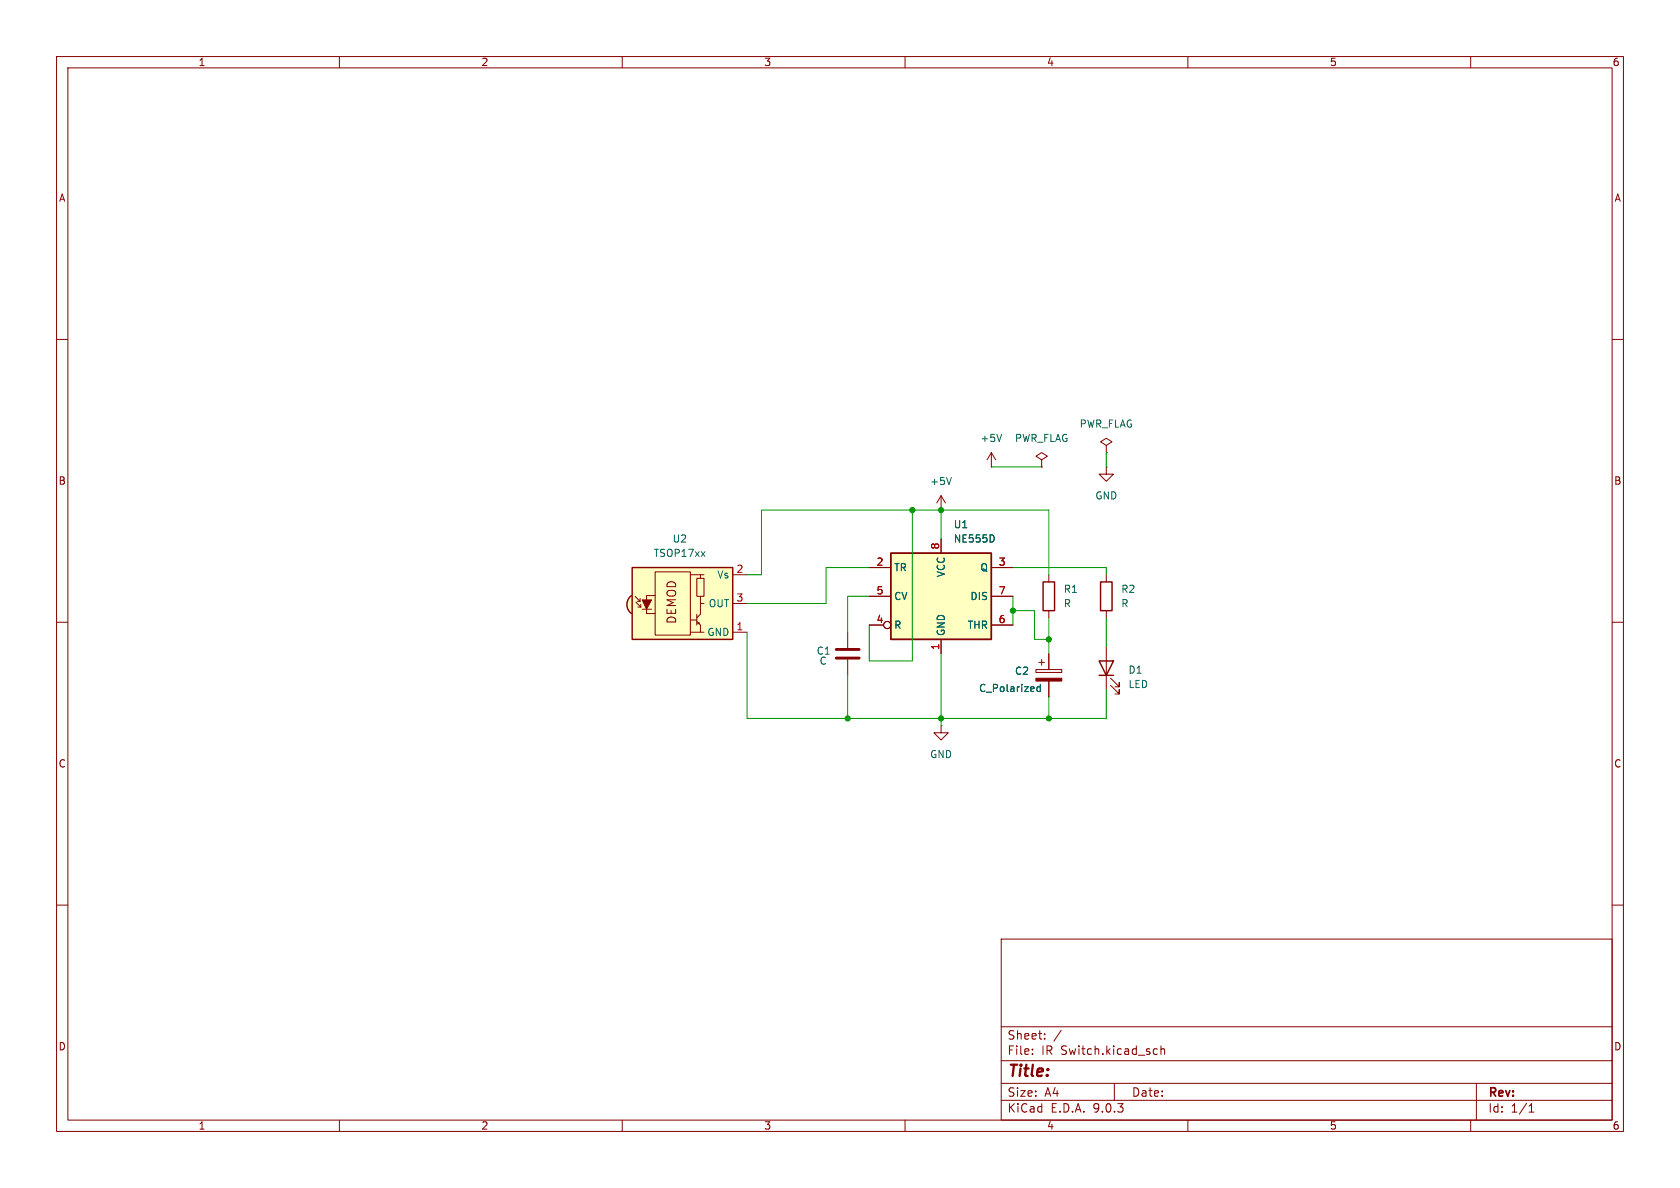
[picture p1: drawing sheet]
(kicad_sch
 (version 20250114)
 (generator "eeschema")
 (generator_version "9.0")
 (paper "A4")
 (lib_symbols
  (symbol "Device:C"
   (pin_numbers (hide yes))
   (pin_names
    (offset 0.254)) (exclude_from_sim no) (in_bom yes) (on_board yes)
   (property "Reference" "C" (at 0.635 2.54 0) (effects (font (size 1.27 1.27)) (justify left)))
   (property "Value" "C" (at 0.635 -2.54 0) (effects (font (size 1.27 1.27)) (justify left)))
   (property "Footprint" "" (at 0.9652 -3.81 0) (effects (font (size 1.27 1.27)) (hide yes)))
   (property "Datasheet" "~" (at 0 0 0) (effects (font (size 1.27 1.27)) (hide yes)))
   (property "Description" "Unpolarized capacitor" (at 0 0 0) (effects (font (size 1.27 1.27)) (hide yes)))
   (symbol "C_0_1"
    (polyline (pts (xy -2.032 0.762) (xy 2.032 0.762)) (stroke (width 0.508) (type default)) (fill (type none)))
    (polyline (pts (xy -2.032 -0.762) (xy 2.032 -0.762)) (stroke (width 0.508) (type default)) (fill (type none))))
   (symbol "C_1_1"
    (pin passive line (at 0 3.81 270) (length 2.794) (name "~" (effects (font (size 1.27 1.27)))) (number "1" (effects (font (size 1.27 1.27)))))
    (pin passive line (at 0 -3.81 90) (length 2.794) (name "~" (effects (font (size 1.27 1.27)))) (number "2" (effects (font (size 1.27 1.27))))))
   (embedded_fonts no))
  (symbol "Device:C_Polarized"
   (pin_numbers (hide yes))
   (pin_names
    (offset 0.254)) (exclude_from_sim no) (in_bom yes) (on_board yes)
   (property "Reference" "C" (at 0.635 2.54 0) (effects (font (size 1.27 1.27)) (justify left)))
   (property "Value" "C_Polarized" (at 0.635 -2.54 0) (effects (font (size 1.27 1.27)) (justify left)))
   (property "Footprint" "" (at 0.9652 -3.81 0) (effects (font (size 1.27 1.27)) (hide yes)))
   (property "Datasheet" "~" (at 0 0 0) (effects (font (size 1.27 1.27)) (hide yes)))
   (property "Description" "Polarized capacitor" (at 0 0 0) (effects (font (size 1.27 1.27)) (hide yes)))
   (symbol "C_Polarized_0_1"
    (rectangle (start -2.286 0.508) (end 2.286 1.016) (stroke (width 0) (type default)) (fill (type none)))
    (polyline (pts (xy -1.778 2.286) (xy -0.762 2.286)) (stroke (width 0) (type default)) (fill (type none)))
    (polyline (pts (xy -1.27 2.794) (xy -1.27 1.778)) (stroke (width 0) (type default)) (fill (type none)))
    (rectangle (start 2.286 -0.508) (end -2.286 -1.016) (stroke (width 0) (type default)) (fill (type outline))))
   (symbol "C_Polarized_1_1"
    (pin passive line (at 0 3.81 270) (length 2.794) (name "~" (effects (font (size 1.27 1.27)))) (number "1" (effects (font (size 1.27 1.27)))))
    (pin passive line (at 0 -3.81 90) (length 2.794) (name "~" (effects (font (size 1.27 1.27)))) (number "2" (effects (font (size 1.27 1.27))))))
   (embedded_fonts no))
  (symbol "Device:LED"
   (pin_numbers (hide yes))
   (pin_names
    (offset 1.016) (hide yes)) (exclude_from_sim no) (in_bom yes) (on_board yes)
   (property "Reference" "D" (at 0 2.54 0) (effects (font (size 1.27 1.27))))
   (property "Value" "LED" (at 0 -2.54 0) (effects (font (size 1.27 1.27))))
   (property "Footprint" "" (at 0 0 0) (effects (font (size 1.27 1.27)) (hide yes)))
   (property "Datasheet" "~" (at 0 0 0) (effects (font (size 1.27 1.27)) (hide yes)))
   (property "Description" "Light emitting diode" (at 0 0 0) (effects (font (size 1.27 1.27)) (hide yes)))
   (property "Sim.Pins" "1=K 2=A" (at 0 0 0) (effects (font (size 1.27 1.27)) (hide yes)))
   (symbol "LED_0_1"
    (polyline (pts (xy -3.048 -0.762) (xy -4.572 -2.286) (xy -3.81 -2.286) (xy -4.572 -2.286) (xy -4.572 -1.524)) (stroke (width 0) (type default)) (fill (type none)))
    (polyline (pts (xy -1.778 -0.762) (xy -3.302 -2.286) (xy -2.54 -2.286) (xy -3.302 -2.286) (xy -3.302 -1.524)) (stroke (width 0) (type default)) (fill (type none)))
    (polyline (pts (xy -1.27 0) (xy 1.27 0)) (stroke (width 0) (type default)) (fill (type none)))
    (polyline (pts (xy -1.27 -1.27) (xy -1.27 1.27)) (stroke (width 0.254) (type default)) (fill (type none)))
    (polyline (pts (xy 1.27 -1.27) (xy 1.27 1.27) (xy -1.27 0) (xy 1.27 -1.27)) (stroke (width 0.254) (type default)) (fill (type none))))
   (symbol "LED_1_1"
    (pin passive line (at -3.81 0 0) (length 2.54) (name "K" (effects (font (size 1.27 1.27)))) (number "1" (effects (font (size 1.27 1.27)))))
    (pin passive line (at 3.81 0 180) (length 2.54) (name "A" (effects (font (size 1.27 1.27)))) (number "2" (effects (font (size 1.27 1.27))))))
   (embedded_fonts no))
  (symbol "Device:R"
   (pin_numbers (hide yes))
   (pin_names
    (offset 0)) (exclude_from_sim no) (in_bom yes) (on_board yes)
   (property "Reference" "R" (at 2.032 0 90) (effects (font (size 1.27 1.27))))
   (property "Value" "R" (at 0 0 90) (effects (font (size 1.27 1.27))))
   (property "Footprint" "" (at -1.778 0 90) (effects (font (size 1.27 1.27)) (hide yes)))
   (property "Datasheet" "~" (at 0 0 0) (effects (font (size 1.27 1.27)) (hide yes)))
   (property "Description" "Resistor" (at 0 0 0) (effects (font (size 1.27 1.27)) (hide yes)))
   (symbol "R_0_1"
    (rectangle (start -1.016 -2.54) (end 1.016 2.54) (stroke (width 0.254) (type default)) (fill (type none))))
   (symbol "R_1_1"
    (pin passive line (at 0 3.81 270) (length 1.27) (name "~" (effects (font (size 1.27 1.27)))) (number "1" (effects (font (size 1.27 1.27)))))
    (pin passive line (at 0 -3.81 90) (length 1.27) (name "~" (effects (font (size 1.27 1.27)))) (number "2" (effects (font (size 1.27 1.27))))))
   (embedded_fonts no))
  (symbol "Interface_Optical:TSOP17xx" (exclude_from_sim no) (in_bom yes) (on_board yes)
   (property "Reference" "U" (at -10.16 7.62 0) (effects (font (size 1.27 1.27)) (justify left)))
   (property "Value" "TSOP17xx" (at -10.16 -7.62 0) (effects (font (size 1.27 1.27)) (justify left)))
   (property "Footprint" "OptoDevice:Vishay_CAST-3Pin" (at -1.27 -9.525 0) (effects (font (size 1.27 1.27)) (hide yes)))
   (property "Datasheet" "http://www.micropik.com/PDF/tsop17xx.pdf" (at 16.51 7.62 0) (effects (font (size 1.27 1.27)) (hide yes)))
   (property "Description" "Photo Modules for PCM Remote Control Systems" (at 0 0 0) (effects (font (size 1.27 1.27)) (hide yes)))
   (symbol "TSOP17xx_0_0"
    (arc (start -10.287 -1.778) (mid -11.0899 -0.1905) (end -10.287 1.397) (stroke (width 0.254) (type default)) (fill (type background)))
    (polyline (pts (xy 1.905 5.08) (xy 0.127 5.08)) (stroke (width 0) (type default)) (fill (type none)))
    (polyline (pts (xy 1.905 -5.08) (xy 0.127 -5.08)) (stroke (width 0) (type default)) (fill (type none)))
    (text "DEMOD" (at -3.175 0.254 900) (effects (font (size 1.524 1.524)))))
   (symbol "TSOP17xx_0_1"
    (polyline (pts (xy -8.763 0.381) (xy -9.652 1.27)) (stroke (width 0) (type default)) (fill (type none)))
    (polyline (pts (xy -8.763 0.381) (xy -9.271 0.381)) (stroke (width 0) (type default)) (fill (type none)))
    (polyline (pts (xy -8.763 0.381) (xy -8.763 0.889)) (stroke (width 0) (type default)) (fill (type none)))
    (polyline (pts (xy -8.636 -0.635) (xy -9.525 0.254)) (stroke (width 0) (type default)) (fill (type none)))
    (polyline (pts (xy -8.636 -0.635) (xy -9.144 -0.635)) (stroke (width 0) (type default)) (fill (type none)))
    (polyline (pts (xy -8.636 -0.635) (xy -8.636 -0.127)) (stroke (width 0) (type default)) (fill (type none)))
    (polyline (pts (xy -8.382 0.635) (xy -6.731 0.635) (xy -7.62 -1.016) (xy -8.382 0.635)) (stroke (width 0) (type default)) (fill (type outline)))
    (polyline (pts (xy -8.382 -1.016) (xy -6.731 -1.016)) (stroke (width 0) (type default)) (fill (type none)))
    (rectangle (start -6.096 5.588) (end 0.127 -5.588) (stroke (width 0) (type default)) (fill (type none)))
    (polyline (pts (xy -6.096 1.397) (xy -7.62 1.397) (xy -7.62 -1.778) (xy -6.096 -1.778)) (stroke (width 0) (type default)) (fill (type none)))
    (polyline (pts (xy 1.27 -1.905) (xy 1.27 -3.81)) (stroke (width 0) (type default)) (fill (type none)))
    (polyline (pts (xy 1.27 -2.54) (xy 1.905 -1.905) (xy 1.905 0) (xy 2.54 0)) (stroke (width 0) (type default)) (fill (type none)))
    (polyline (pts (xy 1.27 -2.921) (xy 0.127 -2.921)) (stroke (width 0) (type default)) (fill (type none)))
    (polyline (pts (xy 1.27 -3.175) (xy 1.905 -3.81) (xy 1.905 -5.08) (xy 2.54 -5.08)) (stroke (width 0) (type default)) (fill (type none)))
    (polyline (pts (xy 1.397 -3.556) (xy 1.524 -3.556)) (stroke (width 0) (type default)) (fill (type none)))
    (polyline (pts (xy 1.651 -3.556) (xy 1.524 -3.556)) (stroke (width 0) (type default)) (fill (type none)))
    (polyline (pts (xy 1.651 -3.556) (xy 1.651 -3.302)) (stroke (width 0) (type default)) (fill (type none)))
    (polyline (pts (xy 1.905 4.445) (xy 1.905 5.08) (xy 2.54 5.08)) (stroke (width 0) (type default)) (fill (type none)))
    (polyline (pts (xy 1.905 0) (xy 1.905 1.27)) (stroke (width 0) (type default)) (fill (type none)))
    (rectangle (start 2.54 1.27) (end 1.27 4.445) (stroke (width 0) (type default)) (fill (type none)))
    (rectangle (start 7.62 6.35) (end -10.16 -6.35) (stroke (width 0.254) (type default)) (fill (type background))))
   (symbol "TSOP17xx_1_1"
    (pin power_in line (at 10.16 5.08 180) (length 2.54) (name "Vs" (effects (font (size 1.27 1.27)))) (number "2" (effects (font (size 1.27 1.27)))))
    (pin output line (at 10.16 0 180) (length 2.54) (name "OUT" (effects (font (size 1.27 1.27)))) (number "3" (effects (font (size 1.27 1.27)))))
    (pin power_in line (at 10.16 -5.08 180) (length 2.54) (name "GND" (effects (font (size 1.27 1.27)))) (number "1" (effects (font (size 1.27 1.27))))))
   (embedded_fonts no))
  (symbol "Timer:NE555D" (exclude_from_sim no) (in_bom yes) (on_board yes)
   (property "Reference" "U" (at -10.16 8.89 0) (effects (font (size 1.27 1.27)) (justify left)))
   (property "Value" "NE555D" (at 2.54 8.89 0) (effects (font (size 1.27 1.27)) (justify left)))
   (property "Footprint" "Package_SO:SOIC-8_3.9x4.9mm_P1.27mm" (at 21.59 -10.16 0) (effects (font (size 1.27 1.27)) (hide yes)))
   (property "Datasheet" "http://www.ti.com/lit/ds/symlink/ne555.pdf" (at 21.59 -10.16 0) (effects (font (size 1.27 1.27)) (hide yes)))
   (property "Description" "Precision Timers, 555 compatible, SOIC-8" (at 0 0 0) (effects (font (size 1.27 1.27)) (hide yes)))
   (symbol "NE555D_0_0"
    (pin power_in line (at 0 10.16 270) (length 2.54) (name "VCC" (effects (font (size 1.27 1.27)))) (number "8" (effects (font (size 1.27 1.27)))))
    (pin power_in line (at 0 -10.16 90) (length 2.54) (name "GND" (effects (font (size 1.27 1.27)))) (number "1" (effects (font (size 1.27 1.27))))))
   (symbol "NE555D_0_1"
    (rectangle (start -8.89 -7.62) (end 8.89 7.62) (stroke (width 0.254) (type default)) (fill (type background)))
    (rectangle (start -8.89 -7.62) (end 8.89 7.62) (stroke (width 0.254) (type default)) (fill (type background))))
   (symbol "NE555D_1_1"
    (pin input line (at -12.7 5.08 0) (length 3.81) (name "TR" (effects (font (size 1.27 1.27)))) (number "2" (effects (font (size 1.27 1.27)))))
    (pin input line (at -12.7 0 0) (length 3.81) (name "CV" (effects (font (size 1.27 1.27)))) (number "5" (effects (font (size 1.27 1.27)))))
    (pin input inverted (at -12.7 -5.08 0) (length 3.81) (name "R" (effects (font (size 1.27 1.27)))) (number "4" (effects (font (size 1.27 1.27)))))
    (pin output line (at 12.7 5.08 180) (length 3.81) (name "Q" (effects (font (size 1.27 1.27)))) (number "3" (effects (font (size 1.27 1.27)))))
    (pin input line (at 12.7 0 180) (length 3.81) (name "DIS" (effects (font (size 1.27 1.27)))) (number "7" (effects (font (size 1.27 1.27)))))
    (pin input line (at 12.7 -5.08 180) (length 3.81) (name "THR" (effects (font (size 1.27 1.27)))) (number "6" (effects (font (size 1.27 1.27))))))
   (embedded_fonts no))
  (symbol "power:+5V"
   (power)
   (pin_numbers (hide yes))
   (pin_names
    (offset 0) (hide yes)) (exclude_from_sim no) (in_bom yes) (on_board yes)
   (property "Reference" "#PWR" (at 0 -3.81 0) (effects (font (size 1.27 1.27)) (hide yes)))
   (property "Value" "+5V" (at 0 3.556 0) (effects (font (size 1.27 1.27))))
   (property "Footprint" "" (at 0 0 0) (effects (font (size 1.27 1.27)) (hide yes)))
   (property "Datasheet" "" (at 0 0 0) (effects (font (size 1.27 1.27)) (hide yes)))
   (property "Description" "Power symbol creates a global label with name \"+5V\"" (at 0 0 0) (effects (font (size 1.27 1.27)) (hide yes)))
   (symbol "+5V_0_1"
    (polyline (pts (xy -0.762 1.27) (xy 0 2.54)) (stroke (width 0) (type default)) (fill (type none)))
    (polyline (pts (xy 0 2.54) (xy 0.762 1.27)) (stroke (width 0) (type default)) (fill (type none)))
    (polyline (pts (xy 0 0) (xy 0 2.54)) (stroke (width 0) (type default)) (fill (type none))))
   (symbol "+5V_1_1"
    (pin power_in line (at 0 0 90) (length 0) (name "~" (effects (font (size 1.27 1.27)))) (number "1" (effects (font (size 1.27 1.27))))))
   (embedded_fonts no))
  (symbol "power:GND"
   (power)
   (pin_numbers (hide yes))
   (pin_names
    (offset 0) (hide yes)) (exclude_from_sim no) (in_bom yes) (on_board yes)
   (property "Reference" "#PWR" (at 0 -6.35 0) (effects (font (size 1.27 1.27)) (hide yes)))
   (property "Value" "GND" (at 0 -3.81 0) (effects (font (size 1.27 1.27))))
   (property "Footprint" "" (at 0 0 0) (effects (font (size 1.27 1.27)) (hide yes)))
   (property "Datasheet" "" (at 0 0 0) (effects (font (size 1.27 1.27)) (hide yes)))
   (property "Description" "Power symbol creates a global label with name \"GND\" , ground" (at 0 0 0) (effects (font (size 1.27 1.27)) (hide yes)))
   (symbol "GND_0_1"
    (polyline (pts (xy 0 0) (xy 0 -1.27) (xy 1.27 -1.27) (xy 0 -2.54) (xy -1.27 -1.27) (xy 0 -1.27)) (stroke (width 0) (type default)) (fill (type none))))
   (symbol "GND_1_1"
    (pin power_in line (at 0 0 270) (length 0) (name "~" (effects (font (size 1.27 1.27)))) (number "1" (effects (font (size 1.27 1.27))))))
   (embedded_fonts no))
  (symbol "power:PWR_FLAG"
   (power)
   (pin_numbers (hide yes))
   (pin_names
    (offset 0) (hide yes)) (exclude_from_sim no) (in_bom yes) (on_board yes)
   (property "Reference" "#FLG" (at 0 1.905 0) (effects (font (size 1.27 1.27)) (hide yes)))
   (property "Value" "PWR_FLAG" (at 0 3.81 0) (effects (font (size 1.27 1.27))))
   (property "Footprint" "" (at 0 0 0) (effects (font (size 1.27 1.27)) (hide yes)))
   (property "Datasheet" "~" (at 0 0 0) (effects (font (size 1.27 1.27)) (hide yes)))
   (property "Description" "Special symbol for telling ERC where power comes from" (at 0 0 0) (effects (font (size 1.27 1.27)) (hide yes)))
   (symbol "PWR_FLAG_0_0"
    (pin power_out line (at 0 0 90) (length 0) (name "~" (effects (font (size 1.27 1.27)))) (number "1" (effects (font (size 1.27 1.27))))))
   (symbol "PWR_FLAG_0_1"
    (polyline (pts (xy 0 0) (xy 0 1.27) (xy -1.016 1.905) (xy 0 2.54) (xy 1.016 1.905) (xy 0 1.27)) (stroke (width 0) (type default)) (fill (type none))))
   (embedded_fonts no)))
 (junction
  (at 179.07 107.95)
  (diameter 0)
  (color 0 0 0 0))
 (junction
  (at 185.42 113.03)
  (diameter 0)
  (color 0 0 0 0))
 (junction
  (at 166.37 90.17)
  (diameter 0)
  (color 0 0 0 0))
 (junction
  (at 185.42 127)
  (diameter 0)
  (color 0 0 0 0))
 (junction
  (at 161.29 90.17)
  (diameter 0)
  (color 0 0 0 0))
 (junction
  (at 149.86 127)
  (diameter 0)
  (color 0 0 0 0))
 (junction
  (at 166.37 127)
  (diameter 0)
  (color 0 0 0 0))
 (wire
  (pts (xy 153.67 116.84) (xy 161.29 116.84))
  (stroke (width 0) (type default)))
 (wire
  (pts (xy 132.08 127) (xy 149.86 127))
  (stroke (width 0) (type default)))
 (wire
  (pts (xy 132.08 106.68) (xy 146.05 106.68))
  (stroke (width 0) (type default)))
 (wire
  (pts (xy 185.42 109.22) (xy 185.42 113.03))
  (stroke (width 0) (type default)))
 (wire
  (pts (xy 179.07 107.95) (xy 182.88 107.95))
  (stroke (width 0) (type default)))
 (wire
  (pts (xy 149.86 119.38) (xy 149.86 127))
  (stroke (width 0) (type default)))
 (wire
  (pts (xy 185.42 90.17) (xy 185.42 101.6))
  (stroke (width 0) (type default)))
 (wire
  (pts (xy 195.58 109.22) (xy 195.58 114.3))
  (stroke (width 0) (type default)))
 (wire
  (pts (xy 166.37 90.17) (xy 185.42 90.17))
  (stroke (width 0) (type default)))
 (wire
  (pts (xy 134.62 101.6) (xy 134.62 90.17))
  (stroke (width 0) (type default)))
 (wire
  (pts (xy 149.86 127) (xy 166.37 127))
  (stroke (width 0) (type default)))
 (wire
  (pts (xy 149.86 111.76) (xy 149.86 105.41))
  (stroke (width 0) (type default)))
 (wire
  (pts (xy 146.05 106.68) (xy 146.05 100.33))
  (stroke (width 0) (type default)))
 (wire
  (pts (xy 182.88 107.95) (xy 182.88 113.03))
  (stroke (width 0) (type default)))
 (wire
  (pts (xy 166.37 115.57) (xy 166.37 127))
  (stroke (width 0) (type default)))
 (wire
  (pts (xy 185.42 123.19) (xy 185.42 127))
  (stroke (width 0) (type default)))
 (wire
  (pts (xy 182.88 113.03) (xy 185.42 113.03))
  (stroke (width 0) (type default)))
 (wire
  (pts (xy 179.07 100.33) (xy 195.58 100.33))
  (stroke (width 0) (type default)))
 (wire
  (pts (xy 175.26 82.55) (xy 184.15 82.55))
  (stroke (width 0) (type default)))
 (wire
  (pts (xy 161.29 116.84) (xy 161.29 90.17))
  (stroke (width 0) (type default)))
 (wire
  (pts (xy 166.37 127) (xy 166.37 128.27))
  (stroke (width 0) (type default)))
 (wire
  (pts (xy 161.29 90.17) (xy 166.37 90.17))
  (stroke (width 0) (type default)))
 (wire
  (pts (xy 195.58 100.33) (xy 195.58 101.6))
  (stroke (width 0) (type default)))
 (wire
  (pts (xy 166.37 127) (xy 185.42 127))
  (stroke (width 0) (type default)))
 (wire
  (pts (xy 185.42 113.03) (xy 185.42 115.57))
  (stroke (width 0) (type default)))
 (wire
  (pts (xy 179.07 107.95) (xy 179.07 110.49))
  (stroke (width 0) (type default)))
 (wire
  (pts (xy 146.05 100.33) (xy 153.67 100.33))
  (stroke (width 0) (type default)))
 (wire
  (pts (xy 132.08 101.6) (xy 134.62 101.6))
  (stroke (width 0) (type default)))
 (wire
  (pts (xy 195.58 80.01) (xy 195.58 82.55))
  (stroke (width 0) (type default)))
 (wire
  (pts (xy 185.42 127) (xy 195.58 127))
  (stroke (width 0) (type default)))
 (wire
  (pts (xy 132.08 111.76) (xy 132.08 127))
  (stroke (width 0) (type default)))
 (wire
  (pts (xy 179.07 105.41) (xy 179.07 107.95))
  (stroke (width 0) (type default)))
 (wire
  (pts (xy 153.67 110.49) (xy 153.67 116.84))
  (stroke (width 0) (type default)))
 (wire
  (pts (xy 195.58 127) (xy 195.58 121.92))
  (stroke (width 0) (type default)))
 (wire
  (pts (xy 134.62 90.17) (xy 161.29 90.17))
  (stroke (width 0) (type default)))
 (wire
  (pts (xy 149.86 105.41) (xy 153.67 105.41))
  (stroke (width 0) (type default)))
 (wire
  (pts (xy 166.37 90.17) (xy 166.37 95.25))
  (stroke (width 0) (type default)))
 (symbol
  (lib_id "Device:C")
  (at 149.86 115.57 0)
  (unit 1)
  (exclude_from_sim no)
  (in_bom yes)
  (on_board yes)
  (dnp no)
  (property "Reference" "C1" (at 144.272 115.062 0) (effects (font (size 1.27 1.27)) (justify left)))
  (property "Value" "C" (at 144.78 116.84 0) (effects (font (size 1.27 1.27)) (justify left)))
  (property "Footprint" "Capacitor_THT:C_Disc_D3.0mm_W1.6mm_P2.50mm" (at 150.8252 119.38 0) (effects (font (size 1.27 1.27)) (hide yes)))
  (property "Datasheet" "~" (at 149.86 115.57 0) (effects (font (size 1.27 1.27)) (hide yes)))
  (property "Description" "Unpolarized capacitor" (at 149.86 115.57 0) (effects (font (size 1.27 1.27)) (hide yes)))
  (pin "2")
  (pin "1"))
 (symbol
  (lib_id "power:GND")
  (at 195.58 82.55 0)
  (unit 1)
  (exclude_from_sim no)
  (in_bom yes)
  (on_board yes)
  (dnp no)
  (fields_autoplaced yes)
  (property "Reference" "#PWR04" (at 195.58 88.9 0) (effects (font (size 1.27 1.27)) (hide yes)))
  (property "Value" "GND" (at 195.58 87.63 0) (effects (font (size 1.27 1.27))))
  (property "Footprint" "" (at 195.58 82.55 0) (effects (font (size 1.27 1.27)) (hide yes)))
  (property "Datasheet" "" (at 195.58 82.55 0) (effects (font (size 1.27 1.27)) (hide yes)))
  (property "Description" "Power symbol creates a global label with name \"GND\" , ground" (at 195.58 82.55 0) (effects (font (size 1.27 1.27)) (hide yes)))
  (pin "1"))
 (symbol
  (lib_id "power:+5V")
  (at 175.26 82.55 0)
  (unit 1)
  (exclude_from_sim no)
  (in_bom yes)
  (on_board yes)
  (dnp no)
  (fields_autoplaced yes)
  (property "Reference" "#PWR01" (at 175.26 86.36 0) (effects (font (size 1.27 1.27)) (hide yes)))
  (property "Value" "+5V" (at 175.26 77.47 0) (effects (font (size 1.27 1.27))))
  (property "Footprint" "" (at 175.26 82.55 0) (effects (font (size 1.27 1.27)) (hide yes)))
  (property "Datasheet" "" (at 175.26 82.55 0) (effects (font (size 1.27 1.27)) (hide yes)))
  (property "Description" "Power symbol creates a global label with name \"+5V\"" (at 175.26 82.55 0) (effects (font (size 1.27 1.27)) (hide yes)))
  (pin "1"))
 (symbol
  (lib_id "power:GND")
  (at 166.37 128.27 0)
  (unit 1)
  (exclude_from_sim no)
  (in_bom yes)
  (on_board yes)
  (dnp no)
  (fields_autoplaced yes)
  (property "Reference" "#PWR02" (at 166.37 134.62 0) (effects (font (size 1.27 1.27)) (hide yes)))
  (property "Value" "GND" (at 166.37 133.35 0) (effects (font (size 1.27 1.27))))
  (property "Footprint" "" (at 166.37 128.27 0) (effects (font (size 1.27 1.27)) (hide yes)))
  (property "Datasheet" "" (at 166.37 128.27 0) (effects (font (size 1.27 1.27)) (hide yes)))
  (property "Description" "Power symbol creates a global label with name \"GND\" , ground" (at 166.37 128.27 0) (effects (font (size 1.27 1.27)) (hide yes)))
  (pin "1"))
 (symbol
  (lib_id "Device:LED")
  (at 195.58 118.11 90)
  (unit 1)
  (exclude_from_sim no)
  (in_bom yes)
  (on_board yes)
  (dnp no)
  (fields_autoplaced yes)
  (property "Reference" "D1" (at 199.39 118.4274 90) (effects (font (size 1.27 1.27)) (justify right)))
  (property "Value" "LED" (at 199.39 120.9674 90) (effects (font (size 1.27 1.27)) (justify right)))
  (property "Footprint" "LED_THT:LED_D3.0mm_IRGrey" (at 195.58 118.11 0) (effects (font (size 1.27 1.27)) (hide yes)))
  (property "Datasheet" "~" (at 195.58 118.11 0) (effects (font (size 1.27 1.27)) (hide yes)))
  (property "Description" "Light emitting diode" (at 195.58 118.11 0) (effects (font (size 1.27 1.27)) (hide yes)))
  (property "Sim.Pins" "1=K 2=A" (at 195.58 118.11 0) (effects (font (size 1.27 1.27)) (hide yes)))
  (pin "2")
  (pin "1"))
 (symbol
  (lib_id "Device:R")
  (at 185.42 105.41 0)
  (unit 1)
  (exclude_from_sim no)
  (in_bom yes)
  (on_board yes)
  (dnp no)
  (fields_autoplaced yes)
  (property "Reference" "R1" (at 187.96 104.1399 0) (effects (font (size 1.27 1.27)) (justify left)))
  (property "Value" "R" (at 187.96 106.6799 0) (effects (font (size 1.27 1.27)) (justify left)))
  (property "Footprint" "Resistor_THT:R_Axial_DIN0204_L3.6mm_D1.6mm_P5.08mm_Horizontal" (at 183.642 105.41 90) (effects (font (size 1.27 1.27)) (hide yes)))
  (property "Datasheet" "~" (at 185.42 105.41 0) (effects (font (size 1.27 1.27)) (hide yes)))
  (property "Description" "Resistor" (at 185.42 105.41 0) (effects (font (size 1.27 1.27)) (hide yes)))
  (pin "2")
  (pin "1"))
 (symbol
  (lib_id "power:PWR_FLAG")
  (at 184.15 82.55 0)
  (unit 1)
  (exclude_from_sim no)
  (in_bom yes)
  (on_board yes)
  (dnp no)
  (fields_autoplaced yes)
  (property "Reference" "#FLG01" (at 184.15 80.645 0) (effects (font (size 1.27 1.27)) (hide yes)))
  (property "Value" "PWR_FLAG" (at 184.15 77.47 0) (effects (font (size 1.27 1.27))))
  (property "Footprint" "" (at 184.15 82.55 0) (effects (font (size 1.27 1.27)) (hide yes)))
  (property "Datasheet" "~" (at 184.15 82.55 0) (effects (font (size 1.27 1.27)) (hide yes)))
  (property "Description" "Special symbol for telling ERC where power comes from" (at 184.15 82.55 0) (effects (font (size 1.27 1.27)) (hide yes)))
  (pin "1"))
 (symbol
  (lib_id "Device:R")
  (at 195.58 105.41 0)
  (unit 1)
  (exclude_from_sim no)
  (in_bom yes)
  (on_board yes)
  (dnp no)
  (fields_autoplaced yes)
  (property "Reference" "R2" (at 198.12 104.1399 0) (effects (font (size 1.27 1.27)) (justify left)))
  (property "Value" "R" (at 198.12 106.6799 0) (effects (font (size 1.27 1.27)) (justify left)))
  (property "Footprint" "Resistor_THT:R_Axial_DIN0204_L3.6mm_D1.6mm_P5.08mm_Horizontal" (at 193.802 105.41 90) (effects (font (size 1.27 1.27)) (hide yes)))
  (property "Datasheet" "~" (at 195.58 105.41 0) (effects (font (size 1.27 1.27)) (hide yes)))
  (property "Description" "Resistor" (at 195.58 105.41 0) (effects (font (size 1.27 1.27)) (hide yes)))
  (pin "1")
  (pin "2"))
 (symbol
  (lib_id "power:+5V")
  (at 166.37 90.17 0)
  (unit 1)
  (exclude_from_sim no)
  (in_bom yes)
  (on_board yes)
  (dnp no)
  (fields_autoplaced yes)
  (property "Reference" "#PWR03" (at 166.37 93.98 0) (effects (font (size 1.27 1.27)) (hide yes)))
  (property "Value" "+5V" (at 166.37 85.09 0) (effects (font (size 1.27 1.27))))
  (property "Footprint" "" (at 166.37 90.17 0) (effects (font (size 1.27 1.27)) (hide yes)))
  (property "Datasheet" "" (at 166.37 90.17 0) (effects (font (size 1.27 1.27)) (hide yes)))
  (property "Description" "Power symbol creates a global label with name \"+5V\"" (at 166.37 90.17 0) (effects (font (size 1.27 1.27)) (hide yes)))
  (pin "1"))
 (symbol
  (lib_id "Timer:NE555D")
  (at 166.37 105.41 0)
  (unit 1)
  (exclude_from_sim no)
  (in_bom yes)
  (on_board yes)
  (dnp no)
  (fields_autoplaced yes)
  (property "Reference" "U1" (at 168.5133 92.71 0) (effects (font (size 1.27 1.27)) (justify left)))
  (property "Value" "NE555D" (at 168.5133 95.25 0) (effects (font (size 1.27 1.27)) (justify left)))
  (property "Footprint" "Package_DIP:DIP-8_W7.62mm_LongPads" (at 187.96 115.57 0) (effects (font (size 1.27 1.27)) (hide yes)))
  (property "Datasheet" "http://www.ti.com/lit/ds/symlink/ne555.pdf" (at 187.96 115.57 0) (effects (font (size 1.27 1.27)) (hide yes)))
  (property "Description" "Precision Timers, 555 compatible, SOIC-8" (at 166.37 105.41 0) (effects (font (size 1.27 1.27)) (hide yes)))
  (pin "6")
  (pin "5")
  (pin "7")
  (pin "8")
  (pin "1")
  (pin "2")
  (pin "4")
  (pin "3"))
 (symbol
  (lib_id "Device:C_Polarized")
  (at 185.42 119.38 0)
  (unit 1)
  (exclude_from_sim no)
  (in_bom yes)
  (on_board yes)
  (dnp no)
  (property "Reference" "C2" (at 179.324 118.618 0) (effects (font (size 1.27 1.27)) (justify left)))
  (property "Value" "C_Polarized" (at 172.974 121.666 0) (effects (font (size 1.27 1.27)) (justify left)))
  (property "Footprint" "Capacitor_THT:CP_Radial_D4.0mm_P2.00mm" (at 186.3852 123.19 0) (effects (font (size 1.27 1.27)) (hide yes)))
  (property "Datasheet" "~" (at 185.42 119.38 0) (effects (font (size 1.27 1.27)) (hide yes)))
  (property "Description" "Polarized capacitor" (at 185.42 119.38 0) (effects (font (size 1.27 1.27)) (hide yes)))
  (pin "1")
  (pin "2"))
 (symbol
  (lib_id "power:PWR_FLAG")
  (at 195.58 80.01 0)
  (unit 1)
  (exclude_from_sim no)
  (in_bom yes)
  (on_board yes)
  (dnp no)
  (fields_autoplaced yes)
  (property "Reference" "#FLG02" (at 195.58 78.105 0) (effects (font (size 1.27 1.27)) (hide yes)))
  (property "Value" "PWR_FLAG" (at 195.58 74.93 0) (effects (font (size 1.27 1.27))))
  (property "Footprint" "" (at 195.58 80.01 0) (effects (font (size 1.27 1.27)) (hide yes)))
  (property "Datasheet" "~" (at 195.58 80.01 0) (effects (font (size 1.27 1.27)) (hide yes)))
  (property "Description" "Special symbol for telling ERC where power comes from" (at 195.58 80.01 0) (effects (font (size 1.27 1.27)) (hide yes)))
  (pin "1"))
 (symbol
  (lib_id "Interface_Optical:TSOP17xx")
  (at 121.92 106.68 0)
  (unit 1)
  (exclude_from_sim no)
  (in_bom yes)
  (on_board yes)
  (dnp no)
  (fields_autoplaced yes)
  (property "Reference" "U2" (at 120.185 95.25 0) (effects (font (size 1.27 1.27))))
  (property "Value" "TSOP17xx" (at 120.185 97.79 0) (effects (font (size 1.27 1.27))))
  (property "Footprint" "OptoDevice:Vishay_CAST-3Pin" (at 120.65 116.205 0) (effects (font (size 1.27 1.27)) (hide yes)))
  (property "Datasheet" "http://www.micropik.com/PDF/tsop17xx.pdf" (at 138.43 99.06 0) (effects (font (size 1.27 1.27)) (hide yes)))
  (property "Description" "Photo Modules for PCM Remote Control Systems" (at 121.92 106.68 0) (effects (font (size 1.27 1.27)) (hide yes)))
  (pin "3")
  (pin "1")
  (pin "2"))
 (sheet_instances
  (path ""
   (page "1")))
 (embedded_fonts no))
